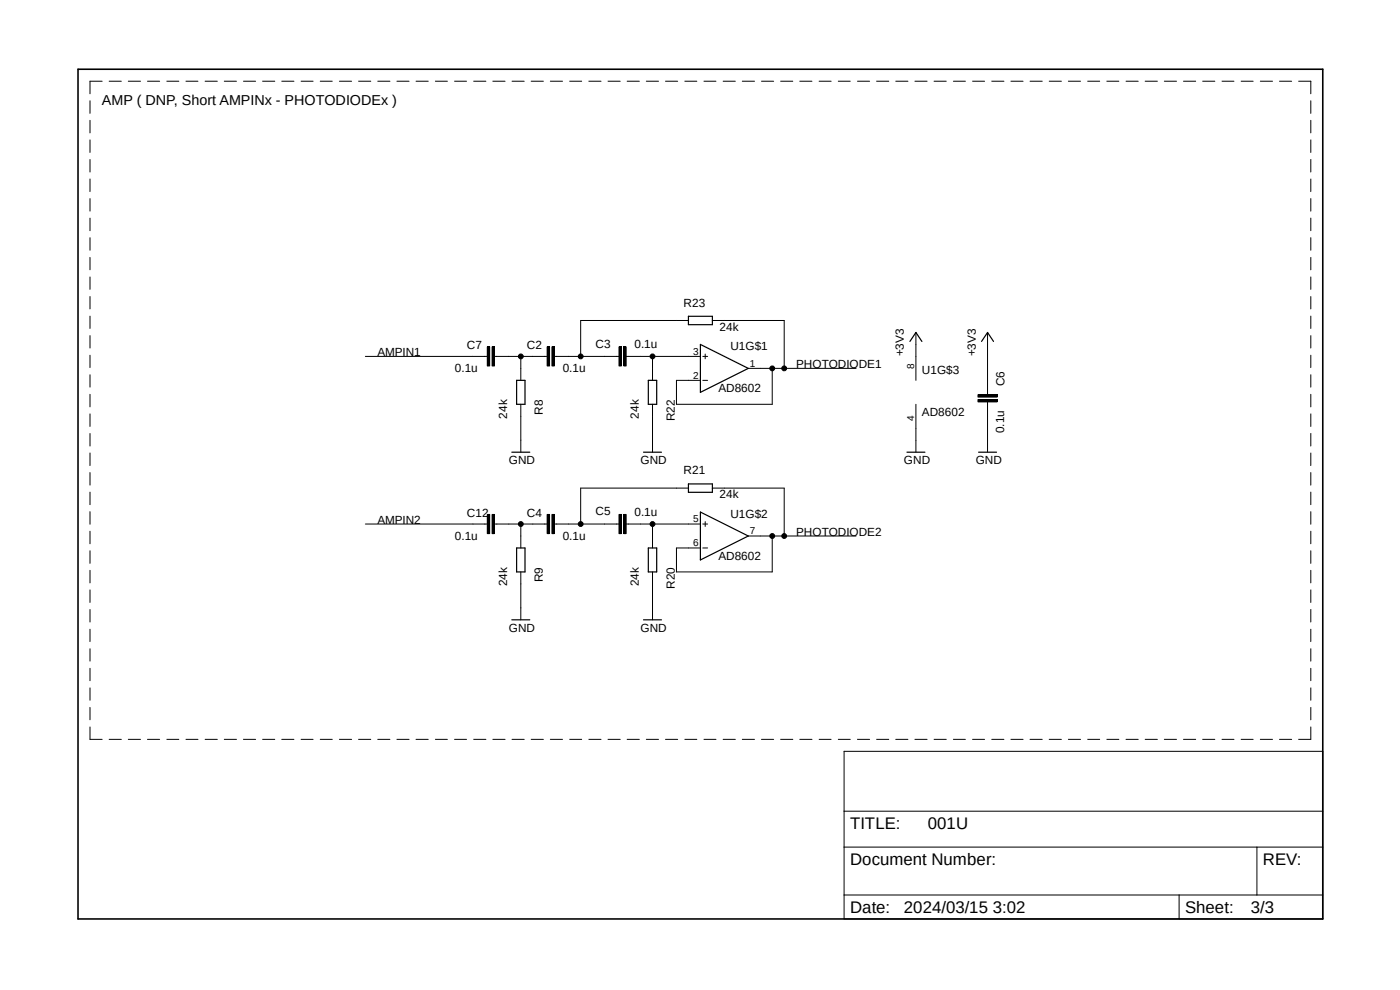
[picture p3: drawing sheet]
<svg xmlns="http://www.w3.org/2000/svg" width="297mm" height="210mm" viewBox="0 0 297 210" stroke-linecap="round" stroke-linejoin="round" font-family="sans-serif">
<path d="M16 14.4l265 181.1M281 14.4l-265 181.1" fill="none" stroke="#fff" stroke-width=".21"/>
<g fill="none" stroke="#000" stroke-width=".21">
<path d="M21.7 17.2h-2.6v2.7M23.2 17.2h2.5M27.2 17.2h2.6M31.3 17.2h2.6M35.4 17.2h2.5M39.5 17.2h2.5M43.5 17.2h2.6M47.6 17.2h2.6M51.6 17.2h2.6M55.7 17.2h2.6M59.8 17.2h2.6M63.9 17.2h2.5"/>
<path d="M67.9 17.2h2.6M72 17.2h2.6M76.1 17.2h2.6M80.1 17.2h2.6M84.2 17.2h2.6M88.3 17.2h2.5M92.4 17.2h2.5M96.4 17.2h2.6M100.5 17.2h2.6M104.6 17.2h2.5M108.6 17.2h2.6M112.7 17.2h2.6"/>
<path d="M116.8 17.2h2.5M120.9 17.2h2.5M124.9 17.2h2.6M129 17.2h2.6M133.1 17.2h2.5M137.1 17.2h2.6M141.2 17.2h2.6M145.3 17.2h2.5M149.4 17.2h2.5M153.4 17.2h2.6M157.5 17.2h2.6M161.5 17.2h2.6"/>
<path d="M165.6 17.2h2.6M169.7 17.2h2.6M173.8 17.2h2.5M177.8 17.2h2.6M181.9 17.2h2.6M186 17.2h2.6M190 17.2h2.6M194.1 17.2h2.6M198.2 17.2h2.5M202.3 17.2h2.5M206.3 17.2h2.6M210.4 17.2h2.6"/>
<path d="M214.5 17.2h2.5M218.5 17.2h2.6M222.6 17.2h2.6M226.7 17.2h2.5M230.8 17.2h2.5M234.8 17.2h2.6M238.9 17.2h2.6M243 17.2h2.5M247 17.2h2.6M251.1 17.2h2.6M255.1 17.2h2.6M259.2 17.2h2.6"/>
<path d="M263.3 17.2h2.6M267.4 17.2h2.6M271.4 17.2h2.6M275.5 17.2h2.6v2.7M19.1 21.4v2.6M19.1 25.5v2.7M19.1 29.7v2.6M19.1 33.8v2.7M19.1 38v2.6M278.1 21.4v2.6M278.1 25.5v2.7M278.1 29.7v2.6"/>
<path d="M278.1 33.8v2.7M278.1 38v2.6M19.1 42.1v2.7M19.1 46.3v2.6M19.1 50.4v2.7M19.1 54.6v2.6M19.1 58.8v2.6M278.1 42.1v2.7M278.1 46.3v2.6M278.1 50.4v2.7M278.1 54.6v2.6M278.1 58.8v2.6"/>
<path d="M19.1 62.9v2.6M19.1 67.1v2.6M19.1 71.2v2.6M19.1 75.4v2.6M19.1 79.5v2.6M77.5 75.6h25.9M103.4 73.6h.5v4h-.5zM104.4 73.6h.5v4h-.5zM104.9 75.6h11.2M110.5 75.6v5.1M116.1 73.6h.5v4h-.5zM117.1 73.6h.5v4h-.5z"/>
<path d="M117.6 75.6h13.7M131.3 73.6h.5v4h-.5zM132.3 73.6h.5v4h-.5zM132.8 75.6h15.8M138.4 75.6v5.1M146 68h-22.8v7.6M149.1 75.6h1M149.6 75.1v1M151.1 68h15.3v10.1M158.7 78.1h22.9M163.8 78.1v7.7h-20.3v-5.1h5.1M194.3 70.5v10.2"/>
<path d="M209.5 70.5v13.2M278.1 62.9v2.6M278.1 67.1v2.6M278.1 71.2v2.6M278.1 75.4v2.6M278.1 79.5v2.6M19.1 83.7v2.6M19.1 87.8v2.7M19.1 91.9v2.7M19.1 96.1v2.7M110.5 85.8v10.1M138.4 85.8v10.1"/>
<path d="M149.1 80.7h1M194.3 85.8v10.1M207.5 84.8h4v.5h-4zM207.5 83.7h4v.5h-4zM209.5 85.3v10.6M278.1 83.7v2.6M278.1 87.8v2.7M278.1 91.9v2.7M278.1 96.1v2.7M19.1 100.2v2.7M19.1 104.4v2.7M19.1 108.5v2.7"/>
<path d="M19.1 112.7v2.7M19.1 116.8v2.7M77.5 111.2h25.9M103.4 109.1h.5v4.1h-.5zM104.4 109.1h.5v4.1h-.5zM104.9 111.2h11.2M110.5 111.2v5M116.1 109.1h.5v4.1h-.5zM117.1 109.1h.5v4.1h-.5zM117.6 111.2h13.7M131.3 109.1h.5v4.1h-.5zM132.3 109.1h.5v4.1h-.5z"/>
<path d="M132.8 111.2h15.8M138.4 111.2v5M146 103.5h-22.8v7.7M149.1 111.2h1M149.1 116.2h1M149.6 110.7v1M151.1 103.5h15.3v10.2M158.7 113.7h22.9M163.8 113.7v7.6h-20.3v-5.1h5.1M278.1 100.2v2.7M278.1 104.4v2.7M278.1 108.5v2.7"/>
<path d="M278.1 112.7v2.7M278.1 116.8v2.7M19.1 121v2.7M19.1 125.1v2.7M19.1 129.3v2.7M19.1 133.5v2.6M19.1 137.6v2.7M110.5 121.3v10.2M138.4 121.3v10.2M278.1 121v2.7M278.1 125.1v2.7M278.1 129.3v2.7"/>
<path d="M278.1 133.5v2.6M278.1 137.6v2.7M19.1 141.8v2.6M19.1 145.9v2.6M19.1 150.1v2.6M19.1 154.2v2.6h2.6M23.2 156.8h2.5M27.2 156.8h2.6M31.3 156.8h2.6M35.4 156.8h2.5M39.5 156.8h2.5M43.5 156.8h2.6"/>
<path d="M47.6 156.8h2.6M51.6 156.8h2.6M55.7 156.8h2.6M59.8 156.8h2.6M63.9 156.8h2.5M67.9 156.8h2.6M72 156.8h2.6M76.1 156.8h2.6M80.1 156.8h2.6M84.2 156.8h2.6M88.3 156.8h2.5M92.4 156.8h2.5"/>
<path d="M96.4 156.8h2.6M100.5 156.8h2.6M104.6 156.8h2.5M108.6 156.8h2.6M112.7 156.8h2.6M116.8 156.8h2.5M120.9 156.8h2.5M124.9 156.8h2.6M129 156.8h2.6M133.1 156.8h2.5M137.1 156.8h2.6M141.2 156.8h2.6"/>
<path d="M145.3 156.8h2.5M149.4 156.8h2.5M153.4 156.8h2.6M157.5 156.8h2.6M161.5 156.8h2.6M165.6 156.8h2.6M169.7 156.8h2.6M173.8 156.8h2.5M177.8 156.8h2.6M179.1 159.4h101.5v35.5h-101.5zM181.9 156.8h2.6M186 156.8h2.6"/>
<path d="M190 156.8h2.6M194.1 156.8h2.6M198.2 156.8h2.5M202.3 156.8h2.5M206.3 156.8h2.6M210.4 156.8h2.6M214.5 156.8h2.5M218.5 156.8h2.6M222.6 156.8h2.6M226.7 156.8h2.5M230.8 156.8h2.5M234.8 156.8h2.6"/>
<path d="M238.9 156.8h2.6M243 156.8h2.5M247 156.8h2.6M251.1 156.8h2.6M255.1 156.8h2.6M259.2 156.8h2.6M263.3 156.8h2.6M267.4 156.8h2.6M271.4 156.8h2.6M278.1 154.2v2.6h-2.6M278.1 141.8v2.6M278.1 145.9v2.6"/>
<path d="M278.1 150.1v2.6M179.1 179.7h101.5M179.1 172.1h101.5M266.7 179.7v10.2M179.1 189.9h101.5M250.1 189.9v5"/>
<circle cx="110.5" cy="75.6" r=".51"/>
<circle cx="123.2" cy="75.6" r=".51"/>
<circle cx="138.4" cy="75.6" r=".51"/>
<circle cx="163.8" cy="78.1" r=".51"/>
<circle cx="166.4" cy="78.1" r=".51"/>
<circle cx="110.5" cy="111.2" r=".51"/>
<circle cx="123.2" cy="111.2" r=".51"/>
<circle cx="138.4" cy="111.2" r=".51"/>
<circle cx="163.8" cy="113.7" r=".51"/>
<circle cx="166.4" cy="113.7" r=".51"/>
</g>
<path d="M16.6 14.7h264v180.2h-264z" fill="none" stroke="#000" stroke-width=".34"/>
<g fill="none" stroke="#000" stroke-width=".25">
<path d="M146 67.1h5.1v1.8h-5.1zM148.6 73.1l10.1 5-10.1 5.1zM193 72.4l1.3-1.9 1.3 1.9M208.2 72.4l1.3-1.9 1.3 1.9M108.6 95.9h3.8M109.6 80.7h1.8v5.1h-1.8zM136.5 95.9h3.8M137.5 80.7h1.8v5.1h-1.8zM192.4 95.9h3.8M207.6 95.9h3.8M109.6 116.2h1.8v5.1h-1.8zM137.5 116.2h1.8v5.1h-1.8z"/>
<path d="M146 102.7h5.1v1.7h-5.1zM148.6 108.6l10.1 5.1-10.1 5.1zM108.6 131.5h3.8M136.5 131.5h3.8"/>
</g>
<g fill="#000">
<path d="M103.4 73.6h.5v4h-.5z" fill-rule="evenodd"/>
<path d="M104.4 73.6h.5v4h-.5z" fill-rule="evenodd"/>
<path d="M116.1 73.6h.5v4h-.5z" fill-rule="evenodd"/>
<path d="M117.1 73.6h.5v4h-.5z" fill-rule="evenodd"/>
<path d="M131.3 73.6h.5v4h-.5z" fill-rule="evenodd"/>
<path d="M132.3 73.6h.5v4h-.5z" fill-rule="evenodd"/>
<path d="M207.5 84.8h4v.5h-4z" fill-rule="evenodd"/>
<path d="M207.5 83.7h4v.5h-4z" fill-rule="evenodd"/>
<path d="M103.4 109.1h.5v4.1h-.5z" fill-rule="evenodd"/>
<path d="M104.4 109.1h.5v4.1h-.5z" fill-rule="evenodd"/>
<path d="M116.1 109.1h.5v4.1h-.5z" fill-rule="evenodd"/>
<path d="M117.1 109.1h.5v4.1h-.5z" fill-rule="evenodd"/>
<path d="M131.3 109.1h.5v4.1h-.5z" fill-rule="evenodd"/>
<path d="M132.3 109.1h.5v4.1h-.5z" fill-rule="evenodd"/>
<circle cx="110.5" cy="75.6" r=".51"/>
<circle cx="123.2" cy="75.6" r=".51"/>
<circle cx="138.4" cy="75.6" r=".51"/>
<circle cx="163.8" cy="78.1" r=".51"/>
<circle cx="166.4" cy="78.1" r=".51"/>
<circle cx="110.5" cy="111.2" r=".51"/>
<circle cx="123.2" cy="111.2" r=".51"/>
<circle cx="138.4" cy="111.2" r=".51"/>
<circle cx="163.8" cy="113.7" r=".51"/>
<circle cx="166.4" cy="113.7" r=".51"/>
</g>
<g font-size="3.6">
<text x="180.3" y="175.9">TITLE:</text>
<text x="196.9" y="175.9">001U</text>
<text x="180.3" y="183.5">Document Number:</text>
<text x="267.9" y="183.5">REV:</text>
<text x="180.3" y="193.7">Date:</text>
<text x="191.8" y="193.7">2024/03/15 3:02</text>
<text x="251.4" y="193.7">Sheet:</text>
<text x="265.4" y="193.7">3/3</text>
</g>
<text font-size="3" x="21.6" y="22.3">AMP ( DNP, Short AMPINx - PHOTODIODEx )</text>
<g font-size="2.5">
<text x="145" y="65.1">R23</text>
<text x="152.7" y="70.1">24k</text>
<text x="80.1" y="75.6">AMPIN1</text>
<text x="99.1" y="74.1">C7</text>
<text x="111.8" y="74.1">C2</text>
<text x="126.3" y="73.8">C3</text>
<text x="134.6" y="73.8">0.1u</text>
<text x="154.9" y="74.3">U1G$1</text>
<text x="191.8" y="75.6" transform="rotate(-90 191.8 75.6)">+3V3</text>
<text x="207" y="75.6" transform="rotate(-90 207 75.6)">+3V3</text>
<text x="96.5" y="78.9">0.1u</text>
<text x="119.4" y="78.9">0.1u</text>
<text x="152.4" y="83.2">AD8602</text>
<text x="168.9" y="78.1">PHOTODIODE1</text>
<text x="195.6" y="79.4">U1G$3</text>
<text x="213.1" y="82" transform="rotate(-90 213.1 82)">C6</text>
<text x="107.6" y="88.8" transform="rotate(-90 107.6 88.8)">24k</text>
<text x="115.2" y="88" transform="rotate(-90 115.2 88)">R8</text>
<text x="135.5" y="88.8" transform="rotate(-90 135.5 88.8)">24k</text>
<text x="143.1" y="89.4" transform="rotate(-90 143.1 89.4)">R22</text>
<text x="195.6" y="88.3">AD8602</text>
<text x="213.1" y="91.9" transform="rotate(-90 213.1 91.9)">0.1u</text>
<text x="108" y="98.5">GND</text>
<text x="135.9" y="98.5">GND</text>
<text x="145" y="100.6">R21</text>
<text x="191.8" y="98.5">GND</text>
<text x="207" y="98.5">GND</text>
<text x="152.7" y="105.7">24k</text>
<text x="80.1" y="111.2">AMPIN2</text>
<text x="99.1" y="109.7">C12</text>
<text x="111.8" y="109.7">C4</text>
<text x="126.3" y="109.3">C5</text>
<text x="134.6" y="109.4">0.1u</text>
<text x="154.9" y="109.9">U1G$2</text>
<text x="168.9" y="113.7">PHOTODIODE2</text>
<text x="96.5" y="114.5">0.1u</text>
<text x="119.4" y="114.5">0.1u</text>
<text x="152.4" y="118.8">AD8602</text>
<text x="107.6" y="124.4" transform="rotate(-90 107.6 124.4)">24k</text>
<text x="115.2" y="123.5" transform="rotate(-90 115.2 123.5)">R9</text>
<text x="135.5" y="124.4" transform="rotate(-90 135.5 124.4)">24k</text>
<text x="143.1" y="124.9" transform="rotate(-90 143.1 124.9)">R20</text>
<text x="108" y="134">GND</text>
<text x="135.9" y="134">GND</text>
</g>
<g font-size="2.1">
<text x="147.1" y="75.3">3</text>
<text x="159.1" y="77.8">1</text>
<text x="147.1" y="80.3">2</text>
<text x="193.9" y="78.4" transform="rotate(-90 193.9 78.4)">8</text>
<text x="193.9" y="89.3" transform="rotate(-90 193.9 89.3)">4</text>
<text x="147.1" y="110.8">5</text>
<text x="159.1" y="113.4">7</text>
<text x="147.1" y="115.9">6</text>
</g>
</svg>
